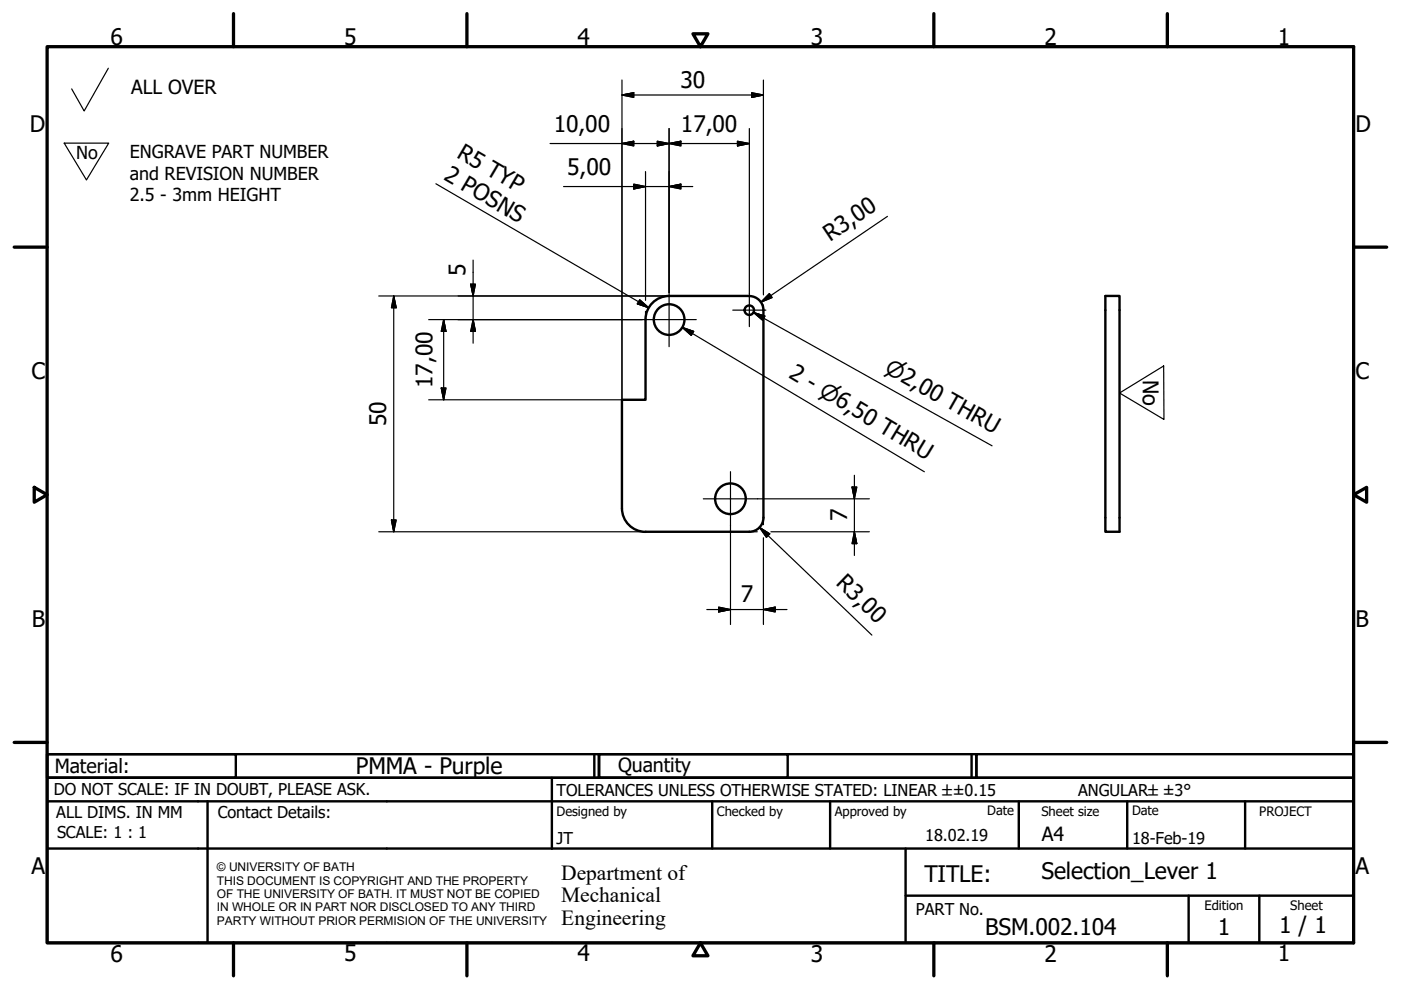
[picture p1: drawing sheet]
<svg xmlns="http://www.w3.org/2000/svg" width="297mm" height="210mm" viewBox="0 0 297 210" stroke-linecap="round" stroke-linejoin="round" font-family="sans-serif">
<!-- layer: Visible (ISO) -->
<g fill="none" stroke="#000" stroke-width=".51">
<path d="M136.9 67.8v17h-5v23a5 5 0 0 0 5 5M141.9 62.8h17a2.99 2.99 0 0 1 3 3v44a2.99 2.99 0 0 1-3 2.9h-22M141.9 62.8a5 5 0 0 0-5 5M234.4 62.8h3v49.9h-3z"/>
<circle cx="141.9" cy="67.8" r="3.2"/>
<circle cx="158.9" cy="65.8" r="1.01"/>
<circle cx="154.9" cy="105.8" r="3.2"/>
</g>
<!-- layer: Border (ISO) -->
<g fill="none" stroke="#000" stroke-width=".7">
<path d="M10 9.9h277v190h-277zM49.5 2.9v7M99 2.9v7M146.9 7.2h3.2l-1.6 2.7zM198 2.9v7M247.5 2.9v7M3 52.4h7M287 52.4h7M7.3 103.3l2.7 1.6-2.7 1.6zM287 104.9l2.8-1.6v3.2zM3 157.4h7M287 157.4h7"/>
<path d="M49.5 199.9v7M99 199.9v7M148.5 199.9l1.6 2.7h-3.2zM198 199.9v7M247.5 199.9v7"/>
</g>
<!-- layer: Title (ISO) -->
<g fill="none" stroke="#000" stroke-width=".51">
<path d="M10 159.9h40v5h-40zM10 159.9h117v5h-117zM126 159.9v5M127 159.9h40v5h-40zM127 159.9h80v5h-80zM206 159.9v5M207 159.9h80v5h-80zM10 169.9v-5h277v5M10 169.9h277v30h-277zM10 179.9h277M44 169.9v30M117 164.9v15"/>
<path d="M151 169.9v10M176 169.9v10M192 179.9v20M216 169.9v10M239 169.9v10M264 169.9v10M192 189.9h95M252 189.9v10M267 189.9v10"/>
</g>
<!-- layer: Center Mark (ISO) -->
<path d="M136.1 67.8h11.5M141.9 62v11.5M155.4 65.8h7M158.9 62.3v7M149.1 105.8h11.5M154.9 100v11.5" fill="none" stroke="#000" stroke-width=".25"/>
<!-- layer: Dimension (ISO) -->
<g fill="none" stroke="#000" stroke-width=".25">
<path d="M131.9 17v67.8h-41M159.4 19.7l2.5 .4-2.5 .6zM161.9 17v45.5M92.4 39l45.1 26.2M116.6 30.4h42.3M119.5 39.6h27.4M131.9 30.4l2.5-.5v1zM131.9 20.1l2.5-.4v1zM131.9 20.1h30M134.4 39l2.5 .6-2.5 .5zM136.9 36.4v27.3M139.4 29.9l2.5 .5-2.5 .5z"/>
<path d="M141.9 30.4l2.5-.5v1zM141.9 39.6l2.5-.6v1.1zM141.9 27.3v34.7M156.4 29.9l2.5 .5-2.5 .5zM158.9 27.3v35M100.3 55.2v17.6M188.2 45.9l-26.8 18.2M80.3 62.8h61.5M83.5 62.8l.5 2.4h-1zM83.5 62.8v49.9M90.9 67.8h45.2M94.1 67.8l.5 2.5h-1z"/>
<path d="M94.1 67.8v17M99.8 60.3h1l-.5 2.5zM100.3 67.8l.5 2.5h-1zM135.6 63.6l1.9 1.6-2.4-.8zM136.9 66v1.7M161.9 64.7v1M163.1 62.3l.6 .8-2.3 1zM93.6 82.3h1l-.5 2.5zM80.3 112.7h56.6M83 110.3h1l-.5 2.4zM154.9 111.5v20.9M158.9 112.7h1.6"/>
<path d="M160.6 105.8h23.7M161 111.8l2.2 1.4-.7 .7zM161 111.8l23.8 22.9M161.9 109.8v1.4M161.9 114v18.4M163.4 112.7h20.9M180.7 103.3h1l-.6 2.5zM181.1 112.7l.6 2.6h-1zM181.1 100.8v17M149.9 129.2h17M152.4 128.7l2.5 .5-2.5 .5zM161.9 129.2l2.5-.5v1z"/>
</g>
<g fill="#000" stroke="#000" stroke-width=".25">
<path d="M131.9 20.1l2.5-.4zM131.9 20.1l2.5-.4v1zM131.9 30.4l2.5-.5zM131.9 30.4l2.5-.5v1zM139.4 30.9l2.5-.5zM139.4 29.9l2.5 .5-2.5 .5zM141.9 30.4l2.5-.5zM141.9 30.4l2.5-.5v1zM141.9 39.6l2.5-.6zM141.9 39.6l2.5-.6v1.1zM156.4 30.9l2.5-.5zM156.4 29.9l2.5 .5-2.5 .5z"/>
<path d="M159.4 20.7l2.5-.6zM159.4 19.7l2.5 .4-2.5 .6zM134.4 40.1l2.5-.5zM134.4 39l2.5 .6-2.5 .5zM83.5 62.8l.5 2.4zM83.5 62.8l.5 2.4h-1zM94.1 67.8l.5 2.5zM94.1 67.8l.5 2.5h-1zM99.8 60.3l.5 2.5zM99.8 60.3h1l-.5 2.5zM100.3 67.8l.5 2.5zM100.3 67.8l.5 2.5h-1z"/>
<path d="M135.1 64.4l2.4 .8zM135.6 63.6l1.9 1.6-2.4-.8zM163.1 62.3l-1.7 1.8zM163.1 62.3l.6 .8-2.3 1zM93.6 82.3l.5 2.5zM93.6 82.3h1l-.5 2.5zM83 110.3l.5 2.4zM83 110.3h1l-.5 2.4zM161 111.8l2.2 1.4zM161 111.8l2.2 1.4-.7 .7zM180.7 103.3l.4 2.5zM180.7 103.3h1l-.6 2.5z"/>
<path d="M181.1 112.7l.6 2.6zM181.1 112.7l.6 2.6h-1zM152.4 129.7l2.5-.5zM152.4 128.7l2.5 .5-2.5 .5zM161.9 129.2l2.5-.5zM161.9 129.2l2.5-.5v1z"/>
</g>
<!-- layer: Symbol (ISO) -->
<path d="M144.7 69.4l2.4 .9-.5 .8zM144.7 69.4l51.3 30.6M159.7 66.2l2.5 .8-.5 .9zM159.7 66.2l50.6 28.3" fill="none" stroke="#000" stroke-width=".25"/>
<path d="M144.7 69.4l2.4 .9zM144.7 69.4l2.4 .9-.5 .8zM159.7 66.2l2.5 .8zM159.7 66.2l2.5 .8-.5 .9z" fill="#000" stroke="#000" stroke-width=".25"/>
<!-- layer: Sketch Geometry (ISO) -->
<path d="M23 14.5l-5.2 9-2.6-4.6M13.6 30.3h9.5l-4.8 7.9zM237.4 83.3l9.3-5.7 .1 11.3z" fill="none" stroke="#000" stroke-width=".25"/>
<path d="M228 83.3v.2" fill="none" stroke="#fff" stroke-width=".21"/>
<g font-size="4.8">
<text x="23.4" y="9.5">6</text>
<text x="72.9" y="9.5">5</text>
<text x="122.4" y="9.5">4</text>
<text x="171.9" y="9.5">3</text>
<text x="221.4" y="9.5">2</text>
<text x="270.9" y="9.5">1</text>
<text x="144.3" y="18.6">30</text>
<text x="6.3" y="27.9">D</text>
<text x="117.4" y="28">10,00</text>
<text x="144.4" y="28">17,00</text>
<text x="287.4" y="27.9">D</text>
<text x="96.6" y="33.2" transform="rotate(30 96.6 33.2)">R5 TYP</text>
<text x="93.9" y="38" transform="rotate(30 93.9 38)">2 POSNS</text>
<text x="120.2" y="37.2">5,00</text>
<text x="176" y="51.3" transform="rotate(-34 176 51.3)">R3,00</text>
<text x="98.7" y="58.6" transform="rotate(-90 98.7 58.6)">5</text>
<text x="6.7" y="80.4">C</text>
<text x="91.7" y="82.2" transform="rotate(-90 91.7 82.2)">17,00</text>
<text x="167" y="80" transform="rotate(31 167 80)">2 - ⌀6,50 THRU</text>
<text x="287.4" y="80.4">C</text>
<text x="81.9" y="90.4" transform="rotate(-90 81.9 90.4)">50</text>
<text x="179.6" y="110.6" transform="rotate(-90 179.6 110.6)">7</text>
<text x="177.1" y="123.9" transform="rotate(44 177.1 123.9)">R3,00</text>
<text x="157.1" y="127.7">7</text>
<text x="6.8" y="132.9">B</text>
<text x="287.4" y="132.9">B</text>
<text x="75.5" y="164.1">PMMA - Purple</text>
<text x="6.7" y="185.4">A</text>
<text x="287.4" y="185.4">A</text>
<text x="196" y="187">TITLE:</text>
<text x="220.8" y="186.4">Selection_Lever 1</text>
<text x="271.2" y="197.9">1 / 1</text>
<text x="23.4" y="203.9">6</text>
<text x="72.9" y="203.8">5</text>
<text x="122.4" y="203.8">4</text>
<text x="171.9" y="203.9">3</text>
<text x="208.9" y="198.2">BSM.002.104</text>
<text x="221.4" y="203.9">2</text>
<text x="258.2" y="198.2">1</text>
<text x="270.9" y="203.8">1</text>
</g>
<g font-size="4.6">
<text x="187.3" y="78.9" transform="rotate(29 187.3 78.9)">⌀2,00 THRU</text>
<text x="242.3" y="80.5" transform="rotate(90 242.3 80.5)">No</text>
<text x="119" y="186.5">Department of</text>
<text x="119" y="191.3">Mechanical</text>
<text x="119" y="196">Engineering</text>
</g>
<g font-size="4.1">
<text x="27.8" y="19.9">ALL OVER</text>
<text x="11.6" y="163.9">Material:</text>
<text x="131" y="163.7">Quantity</text>
<text x="220.9" y="178.4">A4</text>
</g>
<g font-size="3.8">
<text x="16.1" y="33.7">No</text>
<text x="27.5" y="33.6">ENGRAVE PART NUMBER</text>
<text x="27.5" y="38.1">and REVISION NUMBER</text>
<text x="27.5" y="42.6">2.5 - 3mm HEIGHT</text>
</g>
<g font-size="3.5">
<text x="11.4" y="168.5">DO NOT SCALE: IF IN DOUBT, PLEASE ASK.</text>
<text x="11.9" y="173.5">ALL DIMS. IN MM</text>
<text x="46.2" y="173.5">Contact Details:</text>
<text x="118" y="168.8">TOLERANCES UNLESS OTHERWISE STATED: LINEAR ±±0.15</text>
<text x="228.6" y="168.8">ANGULAR±±3°</text>
<text x="12.1" y="177.6">SCALE: 1 : 1</text>
<text x="118" y="178.9">JT</text>
<text x="196.2" y="178.3">18.02.19</text>
<text x="240" y="178.9">18-Feb-19</text>
<text x="194.2" y="194.1">PART No.</text>
</g>
<g font-size="2.8">
<text x="118" y="173">Designed by</text>
<text x="152" y="173">Checked by</text>
<text x="177" y="173">Approved by</text>
<text x="209.3" y="172.9">Date</text>
<text x="220.8" y="173">Sheet size</text>
<text x="240" y="172.9">Date</text>
<text x="267" y="172.9">PROJECT</text>
<text x="255.4" y="193">Edition</text>
<text x="273.6" y="193">Sheet</text>
</g>
<g font-size="2.5">
<text x="46" y="184.7">© UNIVERSITY OF BATH</text>
<text x="46" y="187.6">THIS DOCUMENT IS COPYRIGHT AND THE PROPERTY</text>
<text x="46" y="190.4">OF THE UNIVERSITY OF BATH. IT MUST NOT BE COPIED</text>
<text x="46" y="193.2">IN WHOLE OR IN PART NOR DISCLOSED TO ANY THIRD</text>
<text x="46" y="196.1">PARTY WITHOUT PRIOR PERMISION OF THE UNIVERSITY</text>
</g>
</svg>
